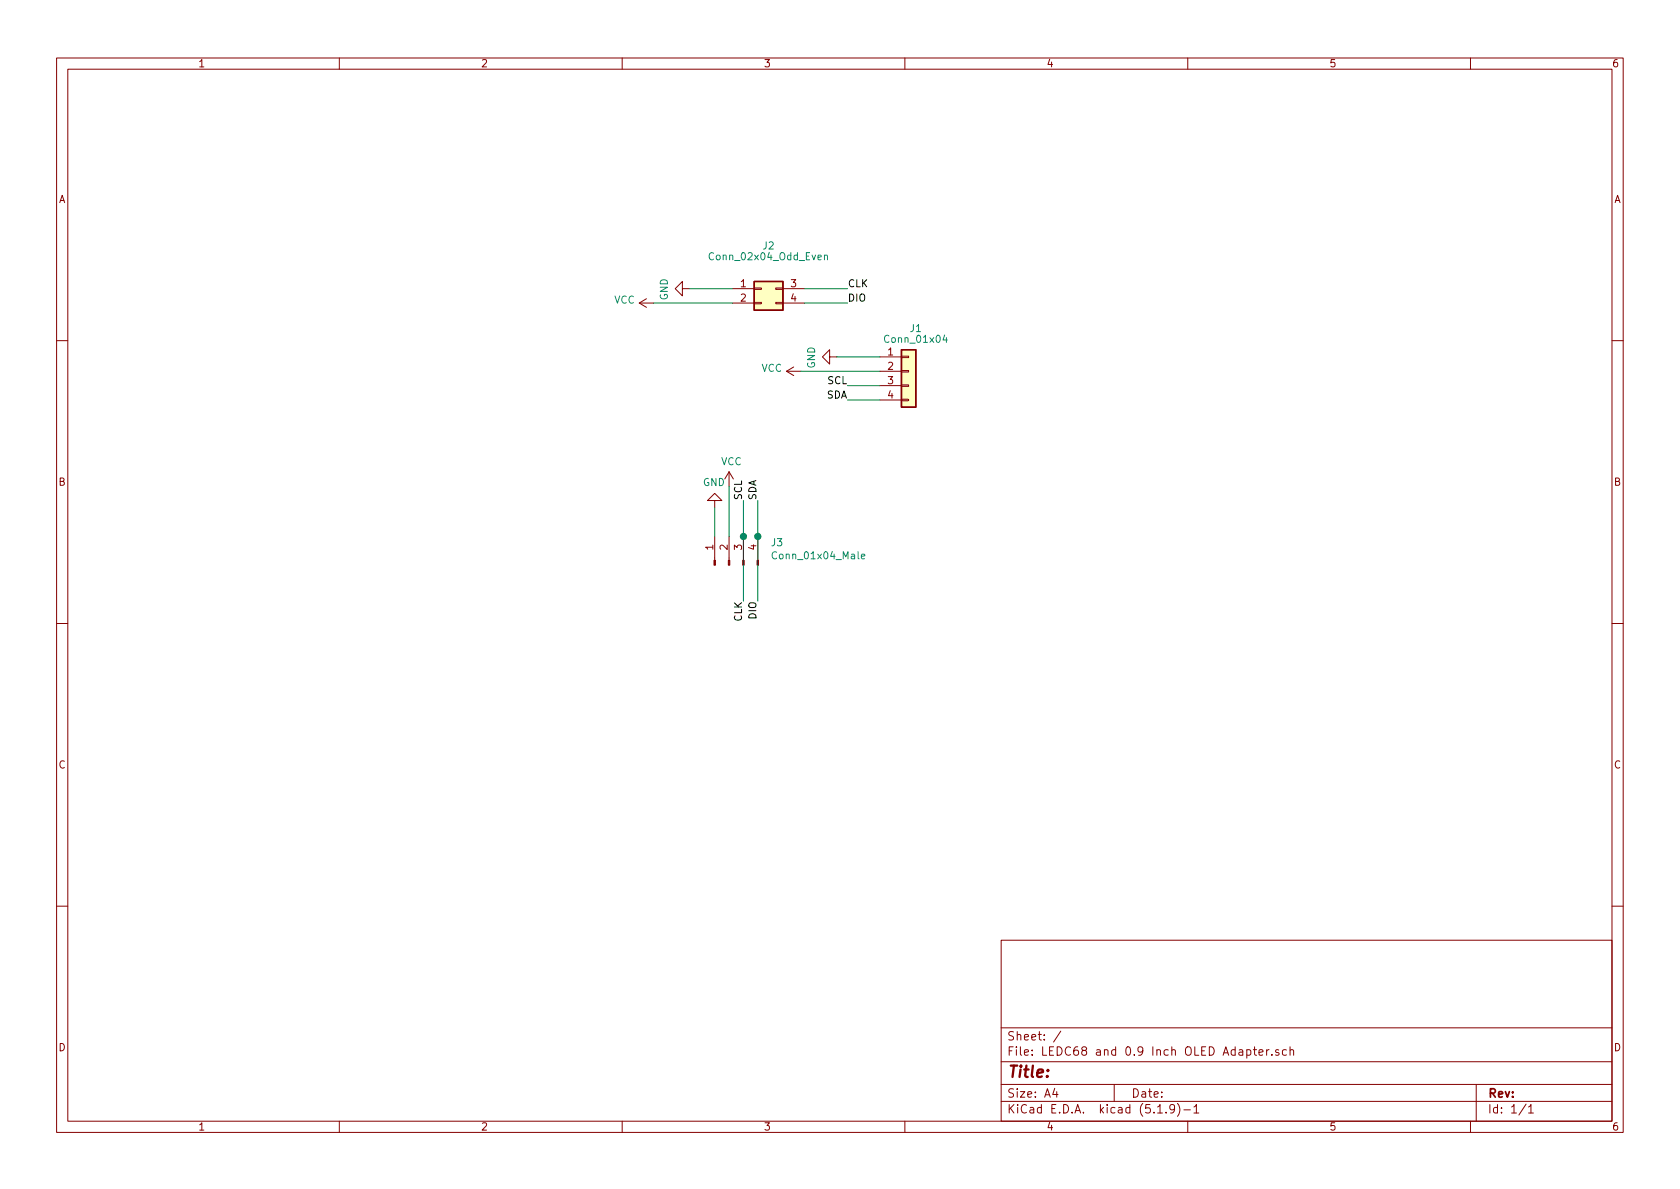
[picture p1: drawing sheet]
EESchema Schematic File Version 4
LIBS:OLED and LED Display Adapter-cache
EELAYER 29 0
EELAYER END
$Descr A4 11693 8268
encoding utf-8
Sheet 1 1
Title ""
Date ""
Rev ""
Comp ""
Comment1 ""
Comment2 ""
Comment3 ""
Comment4 ""
$EndDescr
$Comp
L Connector_Generic:Conn_01x04 J1
U 1 1
P 6325 2575
F 0 "J1" H 6375 2875 50  0000 C CNN
F 1 "Conn_01x04" H 6375 2800 50  0000 C CNN
F 2 "Connector_PinSocket_2.54mm:PinSocket_1x04_P2.54mm_Vertical" H 6325 2575 50  0001 C CNN
F 3 "~" H 6325 2575 50  0001 C CNN
	1    6325 2575
	1    0    0    -1  
$EndComp
$Comp
L power:GND #PWR0101
U 1 1
P 5825 2475
F 0 "#PWR0101" H 5825 2225 50  0001 C CNN
F 1 "GND" H 5830 2302 50  0000 C CNN
F 2 "" H 5825 2475 50  0001 C CNN
F 3 "" H 5825 2475 50  0001 C CNN
	1    5825 2475
	0    1    1    0   
$EndComp
Wire Wire Line
	6125 2475 5825 2475
Text Label 5900 2675 2    50   ~ 0
SCL
Text Label 5900 2775 2    50   ~ 0
SDA
Wire Wire Line
	5900 2675 6125 2675
Wire Wire Line
	5900 2775 6125 2775
Wire Wire Line
	5575 2575 6125 2575
$Comp
L Connector:Conn_01x04_Male J3
U 1 1
P 5075 3925
F 0 "J3" V 5229 3637 50  0000 R CNN
F 1 "Conn_01x04_Male" V 5138 3637 50  0000 R CNN
F 2 "Connector_PinHeader_2.54mm:PinHeader_1x04_P2.54mm_Vertical" H 5075 3925 50  0001 C CNN
F 3 "~" H 5075 3925 50  0001 C CNN
	1    5075 3925
	0    -1   -1   0   
$EndComp
$Comp
L power:GND #PWR0103
U 1 1
P 4975 3525
F 0 "#PWR0103" H 4975 3275 50  0001 C CNN
F 1 "GND" H 4980 3352 50  0000 C CNN
F 2 "" H 4975 3525 50  0001 C CNN
F 3 "" H 4975 3525 50  0001 C CNN
	1    4975 3525
	-1   0    0    1   
$EndComp
Wire Wire Line
	4975 3525 4975 3725
Wire Wire Line
	5075 3375 5075 3725
Text Label 5175 3475 1    50   ~ 0
SCL
Text Label 5275 3475 1    50   ~ 0
SDA
Text Label 5175 4175 3    50   ~ 0
CLK
Text Label 5275 4175 3    50   ~ 0
DIO
Wire Wire Line
	5175 3475 5175 3725
Connection ~ 5175 3725
Wire Wire Line
	5175 3725 5175 4175
Wire Wire Line
	5275 3475 5275 3725
Connection ~ 5275 3725
Wire Wire Line
	5275 3725 5275 4175
$Comp
L power:VCC #PWR0102
U 1 1
P 5575 2575
F 0 "#PWR0102" H 5575 2425 50  0001 C CNN
F 1 "VCC" V 5593 2702 50  0000 L CNN
F 2 "" H 5575 2575 50  0001 C CNN
F 3 "" H 5575 2575 50  0001 C CNN
	1    5575 2575
	0    -1   -1   0   
$EndComp
$Comp
L power:VCC #PWR0104
U 1 1
P 5075 3375
F 0 "#PWR0104" H 5075 3225 50  0001 C CNN
F 1 "VCC" H 5092 3548 50  0000 C CNN
F 2 "" H 5075 3375 50  0001 C CNN
F 3 "" H 5075 3375 50  0001 C CNN
	1    5075 3375
	1    0    0    -1  
$EndComp
$Comp
L Connector_Generic:Conn_02x02_Top_Bottom J2
U 1 1
P 5300 2000
F 0 "J2" H 5350 2300 50  0000 C CNN
F 1 "Conn_02x04_Odd_Even" H 5350 2225 50  0000 C CNN
F 2 "Connector_PinSocket_2.54mm:PinSocket_2x02_P2.54mm_Vertical" H 5300 2000 50  0001 C CNN
F 3 "~" H 5300 2000 50  0001 C CNN
	1    5300 2000
	1    0    0    -1  
$EndComp
$Comp
L power:GND #PWR0105
U 1 1
P 4800 2000
F 0 "#PWR0105" H 4800 1750 50  0001 C CNN
F 1 "GND" H 4805 1827 50  0000 C CNN
F 2 "" H 4800 2000 50  0001 C CNN
F 3 "" H 4800 2000 50  0001 C CNN
	1    4800 2000
	0    1    1    0   
$EndComp
Wire Wire Line
	4550 2100 5100 2100
$Comp
L power:VCC #PWR0106
U 1 1
P 4550 2100
F 0 "#PWR0106" H 4550 1950 50  0001 C CNN
F 1 "VCC" V 4568 2227 50  0000 L CNN
F 2 "" H 4550 2100 50  0001 C CNN
F 3 "" H 4550 2100 50  0001 C CNN
	1    4550 2100
	0    -1   -1   0   
$EndComp
Wire Wire Line
	4800 2000 5100 2000
Text Label 5900 2000 0    50   ~ 0
CLK
Wire Wire Line
	5900 2000 5600 2000
Text Label 5900 2100 0    50   ~ 0
DIO
Wire Wire Line
	5900 2100 5600 2100
$EndSCHEMATC
